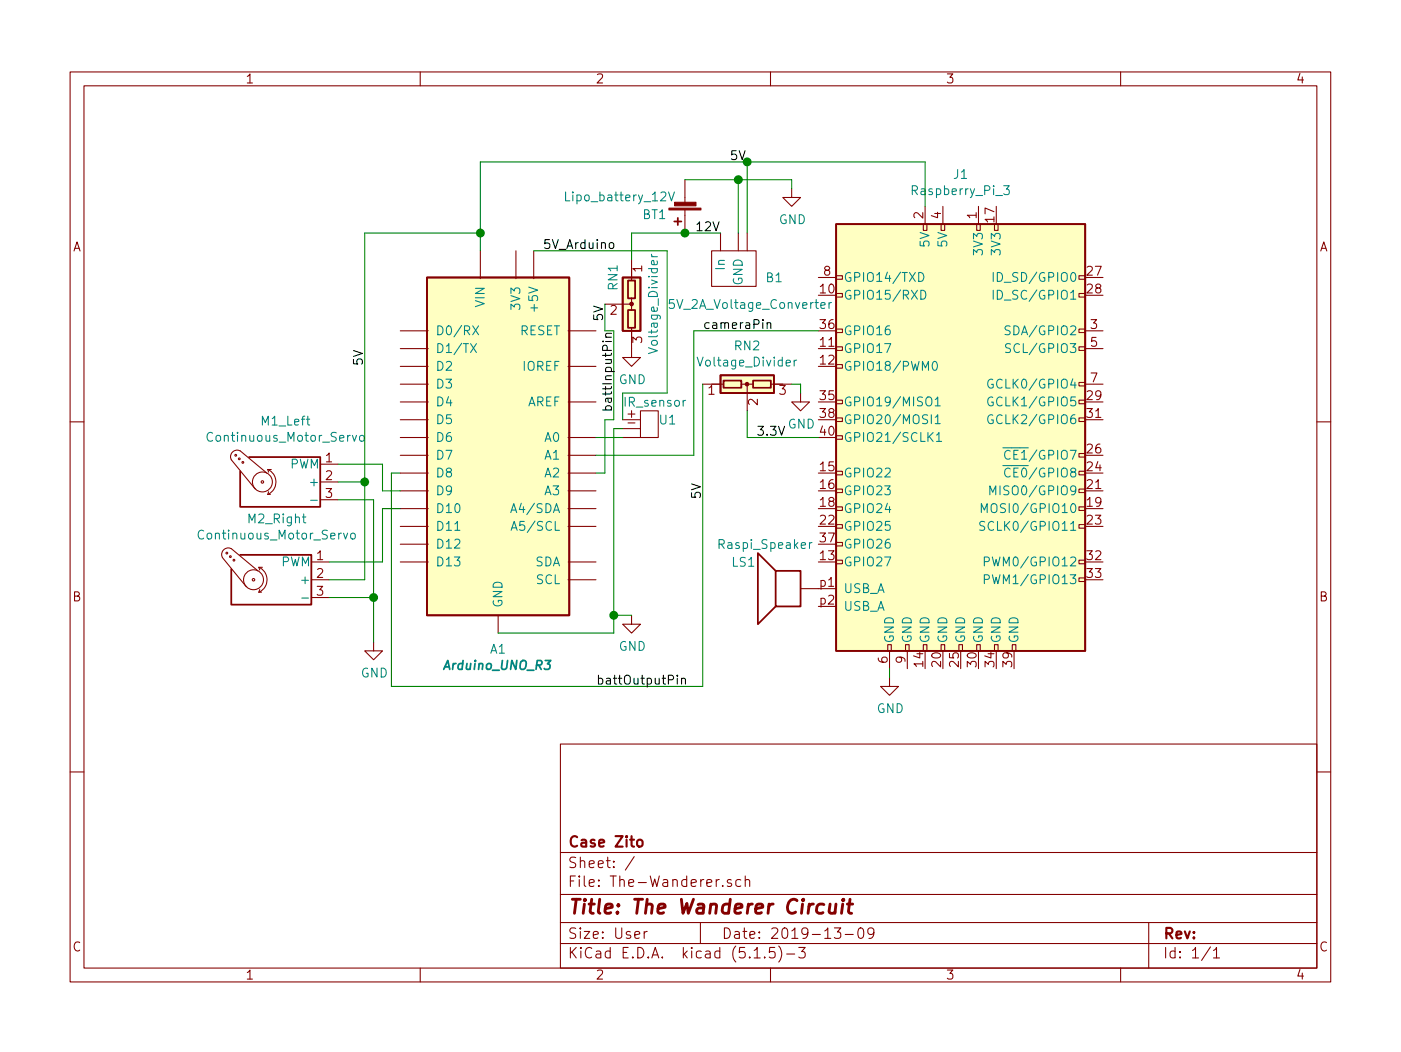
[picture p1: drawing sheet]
EESchema Schematic File Version 4
EELAYER 30 0
EELAYER END
$Descr User 7874 5906
encoding utf-8
Sheet 1 1
Title "The Wanderer Circuit"
Date "2019-13-09"
Rev ""
Comp "Case Zito"
Comment1 ""
Comment2 ""
Comment3 ""
Comment4 ""
$EndDescr
$Comp
L Motor:Motor_Servo M1_Left
U 1 1
P 1600 2700
F 0 "M1_Left" H 1594 3044 50  0000 C CNN
F 1 "Continuous_Motor_Servo" H 1594 2953 50  0000 C CNN
F 2 "" H 1600 2510 50  0001 C CNN
F 3 "http://forums.parallax.com/uploads/attachments/46831/74481.png" H 1600 2510 50  0001 C CNN
	1    1600 2700
	-1   0    0    -1  
$EndComp
$Comp
L Motor:Motor_Servo M2_Right
U 1 1
P 1550 3250
F 0 "M2_Right" H 1544 3594 50  0000 C CNN
F 1 "Continuous_Motor_Servo" H 1544 3503 50  0000 C CNN
F 2 "" H 1550 3060 50  0001 C CNN
F 3 "http://forums.parallax.com/uploads/attachments/46831/74481.png" H 1550 3060 50  0001 C CNN
	1    1550 3250
	-1   0    0    -1  
$EndComp
$Comp
L The-Wanderer-rescue:IR_sensor-Raspberry_Pi_2_or_3 U1
U 1 1
P 3650 2350
F 0 "U1" H 3700 2350 50  0000 L CNN
F 1 "IR_sensor" H 3500 2450 50  0000 L CNN
F 2 "" H 3650 2450 50  0001 C CNN
F 3 "" H 3650 2450 50  0001 C CNN
	1    3650 2350
	1    0    0    -1  
$EndComp
Wire Wire Line
	2150 2600 2150 2750
Wire Wire Line
	1900 2600 2150 2600
Wire Wire Line
	2200 2650 2250 2650
$Comp
L power:GND #PWR?
U 1 1
P 4450 1050
F 0 "#PWR?" H 4450 800 50  0001 C CNN
F 1 "GND" H 4455 877 50  0000 C CNN
F 2 "" H 4450 1050 50  0001 C CNN
F 3 "" H 4450 1050 50  0001 C CNN
	1    4450 1050
	1    0    0    -1  
$EndComp
Wire Wire Line
	2150 2850 2150 3150
Text Label 3950 2800 1    50   ~ 0
5V
Text Label 4250 2450 0    50   ~ 0
3.3V
Wire Wire Line
	4200 2450 4600 2450
Wire Wire Line
	4200 2300 4200 2450
Wire Wire Line
	4500 2150 4500 2200
Wire Wire Line
	4450 2150 4500 2150
$Comp
L Device:Voltage_Divider RN2
U 1 1
P 4200 2150
F 0 "RN2" V 3983 2150 50  0000 C CNN
F 1 "Voltage_Divider" V 4074 2150 50  0000 C CNN
F 2 "" V 4675 2150 50  0001 C CNN
F 3 "~" H 4400 2150 50  0001 C CNN
	1    4200 2150
	0    -1   1    0   
$EndComp
$Comp
L power:GND #PWR?
U 1 1
P 4500 2200
F 0 "#PWR?" H 4500 1950 50  0001 C CNN
F 1 "GND" H 4505 2027 50  0000 C CNN
F 2 "" H 4500 2200 50  0001 C CNN
F 3 "" H 4500 2200 50  0001 C CNN
	1    4500 2200
	1    0    0    -1  
$EndComp
$Comp
L The-Wanderer-rescue:Raspi_Speaker-Raspberry_Pi_2_or_3 LS1
U 1 1
P 4400 3250
F 0 "LS1" H 4550 3350 50  0000 L CNN
F 1 "Raspi_Speaker" H 4500 3450 50  0000 C CNN
F 2 "" H 4400 3050 50  0001 C CNN
F 3 "~" H 4390 3200 50  0001 C CNN
	1    4400 3250
	-1   0    0    -1  
$EndComp
$Comp
L The-Wanderer-rescue:Raspberry_Pi_3-Raspberry_Pi_2_or_3 J1
U 1 1
P 5400 2450
F 0 "J1" H 5400 3931 50  0000 C CNN
F 1 "Raspberry_Pi_3" H 5400 3840 50  0000 C CNN
F 2 "" H 5400 2450 50  0001 C CNN
F 3 "https://www.raspberrypi.org/documentation/hardware/raspberrypi/schematics/rpi_SCH_3bplus_1p0_reduced.pdf" H 5400 2450 50  0001 C CNN
	1    5400 2450
	1    0    0    -1  
$EndComp
Wire Wire Line
	3350 2450 3500 2450
Wire Wire Line
	2200 3850 3950 3850
Wire Wire Line
	3350 2650 3400 2650
Wire Wire Line
	2800 3550 3450 3550
Wire Wire Line
	3450 3550 3450 3450
Wire Wire Line
	3450 2400 3500 2400
Wire Wire Line
	3900 2550 3900 1850
Wire Wire Line
	5200 1150 5200 900 
Wire Wire Line
	2700 900  2700 1300
Wire Wire Line
	4450 1000 4450 1050
Text Label 4050 1300 2    50   ~ 0
12V
Text Label 4100 900  0    50   ~ 0
5V
Wire Wire Line
	1900 2700 2050 2700
Connection ~ 2700 1300
Wire Wire Line
	1850 3250 2050 3250
Wire Wire Line
	2050 3250 2050 2700
Connection ~ 2050 2700
$Comp
L power:GND #PWR?
U 1 1
P 2100 3600
F 0 "#PWR?" H 2100 3350 50  0001 C CNN
F 1 "GND" H 2105 3427 50  0000 C CNN
F 2 "" H 2100 3600 50  0001 C CNN
F 3 "" H 2100 3600 50  0001 C CNN
	1    2100 3600
	1    0    0    -1  
$EndComp
Text Label 2050 2050 1    50   ~ 0
5V
Wire Wire Line
	2150 2750 2250 2750
Wire Wire Line
	2200 2650 2200 3850
Wire Wire Line
	2050 2700 2050 1300
$Comp
L The-Wanderer-rescue:Arduino_UNO_R3-POE_Elias A1
U 1 1
P 2800 2450
F 0 "A1" H 2800 1261 50  0000 C CNN
F 1 "Arduino_UNO_R3" H 2800 1170 50  0000 C CIB
F 2 "Module:Arduino_UNO_R3" H 3350 1300 50  0001 L CNN
F 3 "" H 2600 3500 50  0001 C CNN
	1    2800 2450
	1    0    0    -1  
$EndComp
Wire Wire Line
	2050 1300 2700 1300
Wire Wire Line
	2150 2850 2250 2850
Wire Wire Line
	1850 3150 2150 3150
Wire Wire Line
	1900 2800 2100 2800
Wire Wire Line
	1850 3350 2100 3350
Wire Wire Line
	2100 2800 2100 3350
Connection ~ 2100 3350
Wire Wire Line
	2100 3350 2100 3600
Text Label 3350 3850 0    50   ~ 0
battOutputPin
Text Label 3950 1850 0    50   ~ 0
cameraPin
Text Label 3450 1850 3    50   ~ 0
battInputPin
$Comp
L power:GND #PWR?
U 1 1
P 5000 3800
F 0 "#PWR?" H 5000 3550 50  0001 C CNN
F 1 "GND" H 5005 3627 50  0000 C CNN
F 2 "" H 5000 3800 50  0001 C CNN
F 3 "" H 5000 3800 50  0001 C CNN
	1    5000 3800
	1    0    0    -1  
$EndComp
Wire Wire Line
	5000 3750 5000 3800
$Comp
L power:GND #PWR?
U 1 1
P 3550 3450
F 0 "#PWR?" H 3550 3200 50  0001 C CNN
F 1 "GND" H 3555 3277 50  0000 C CNN
F 2 "" H 3550 3450 50  0001 C CNN
F 3 "" H 3550 3450 50  0001 C CNN
	1    3550 3450
	1    0    0    -1  
$EndComp
Wire Wire Line
	3550 3450 3450 3450
Connection ~ 3450 3450
Wire Wire Line
	3450 3450 3450 2400
$Comp
L Raspberry_Pi_2_or_3:5V_2A_Voltage_Converter B1
U 1 1
P 4300 1500
F 0 "B1" V 4350 1500 50  0000 R CNN
F 1 "5V_2A_Voltage_Converter" V 4500 2050 50  0000 R CNN
F 2 "" H 4300 1500 50  0001 C CNN
F 3 "" H 4300 1500 50  0001 C CNN
	1    4300 1500
	0    -1   1    0   
$EndComp
Wire Wire Line
	3850 1000 4150 1000
Wire Wire Line
	4150 1300 4150 1000
Connection ~ 4150 1000
Wire Wire Line
	4150 1000 4450 1000
Wire Wire Line
	4200 1300 4200 900 
Connection ~ 4200 900 
Wire Wire Line
	4200 900  5200 900 
Wire Wire Line
	4050 1300 3850 1300
$Comp
L power:GND #PWR?
U 1 1
P 3550 1950
F 0 "#PWR?" H 3550 1700 50  0001 C CNN
F 1 "GND" H 3555 1777 50  0000 C CNN
F 2 "" H 3550 1950 50  0001 C CNN
F 3 "" H 3550 1950 50  0001 C CNN
	1    3550 1950
	1    0    0    -1  
$EndComp
Wire Wire Line
	2700 1300 2700 1400
Wire Wire Line
	3550 1300 3550 1450
Wire Wire Line
	3500 2200 3500 2350
Wire Wire Line
	3000 1400 3750 1400
Text Label 3050 1400 0    50   ~ 0
5V_Arduino
$Comp
L Device:Battery_Cell BT1
U 1 1
P 3850 1100
F 0 "BT1" H 3950 1200 50  0000 L CNN
F 1 "Lipo_battery_12V" H 3900 1100 50  0000 L CNN
F 2 "" V 3850 1160 50  0001 C CNN
F 3 "~" V 3850 1160 50  0001 C CNN
	1    3850 1100
	-1   0    0    1   
$EndComp
$Comp
L Device:Voltage_Divider RN1
U 1 1
P 3550 1700
F 0 "RN1" V 3650 1850 50  0000 C CNN
F 1 "Voltage_Divider" V 3424 1700 50  0000 C CNN
F 2 "" V 4025 1700 50  0001 C CNN
F 3 "~" H 3750 1700 50  0001 C CNN
	1    3550 1700
	-1   0    0    -1  
$EndComp
Wire Wire Line
	3500 2200 3750 2200
Wire Wire Line
	3750 1400 3750 2200
Wire Wire Line
	3950 2150 3950 3850
Wire Wire Line
	3900 1850 4600 1850
Wire Wire Line
	3350 2550 3900 2550
Wire Wire Line
	3550 1300 3850 1300
Connection ~ 3850 1300
Wire Wire Line
	2700 900  4200 900 
Text Label 3400 1800 1    50   ~ 0
5V
Wire Wire Line
	3400 1700 3400 1850
Wire Wire Line
	3400 1850 3450 1850
Wire Wire Line
	3450 1850 3450 2350
Wire Wire Line
	3450 2350 3400 2350
Wire Wire Line
	3400 2350 3400 2650
$EndSCHEMATC
